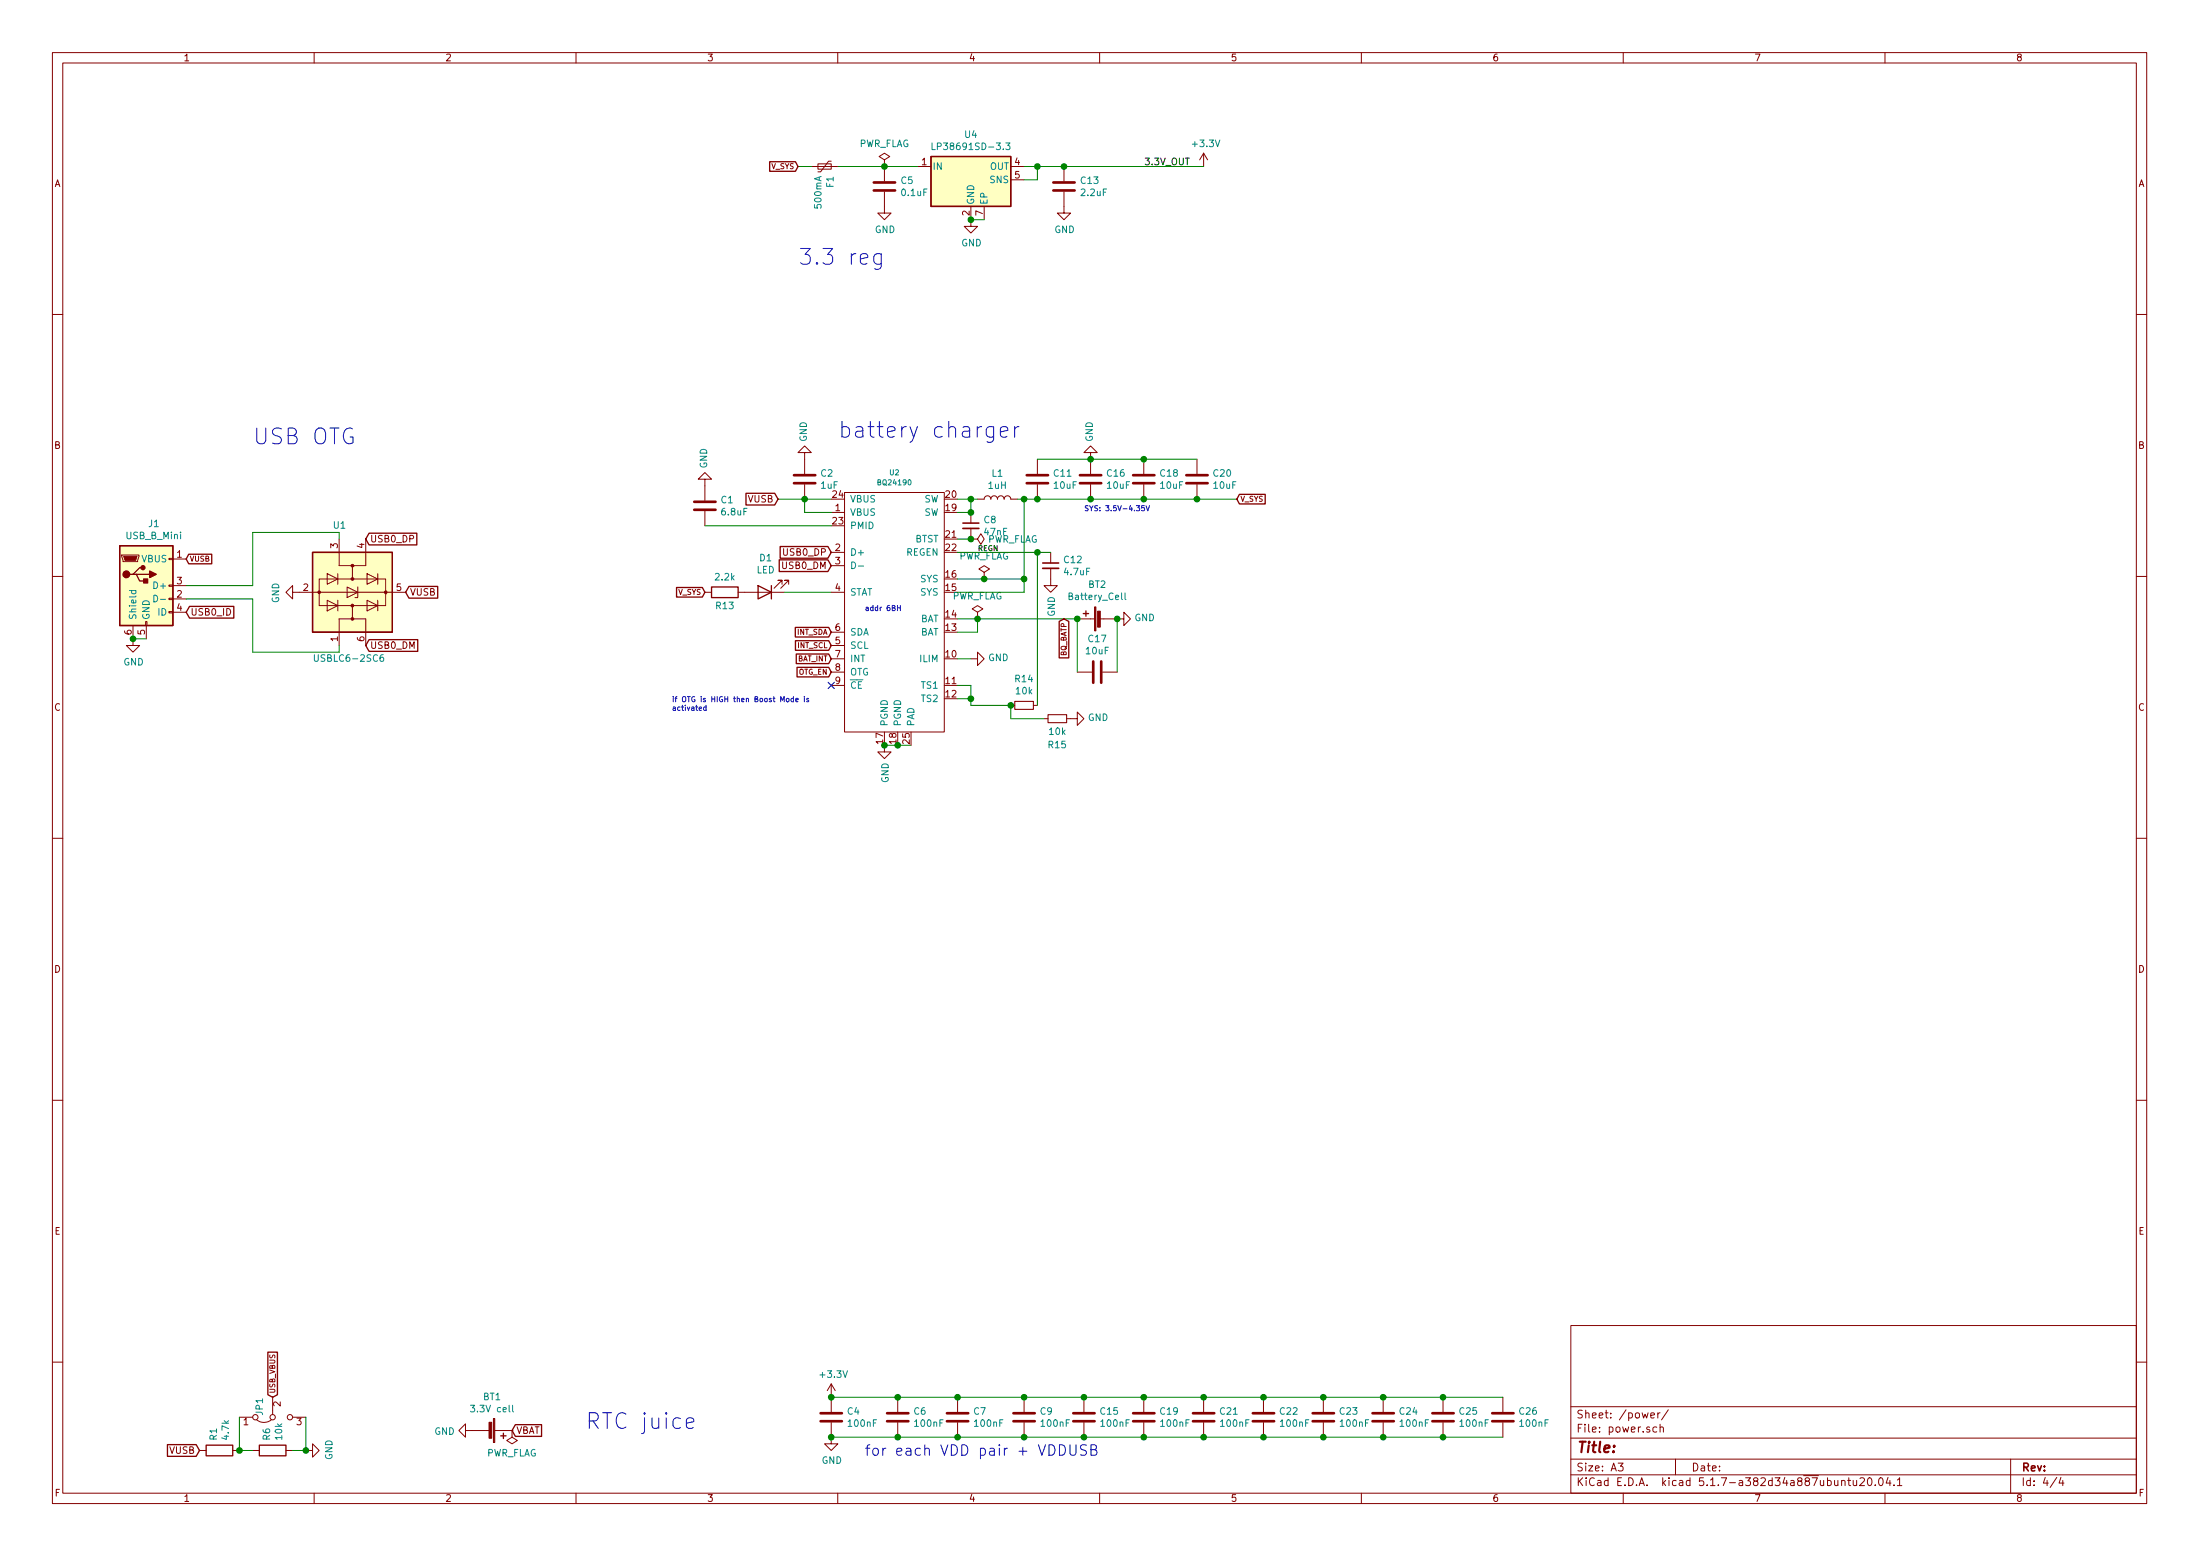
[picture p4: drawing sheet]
EESchema Schematic File Version 4
EELAYER 30 0
EELAYER END
$Descr A3 16535 11693
encoding utf-8
Sheet 4 4
Title ""
Date ""
Rev ""
Comp ""
Comment1 ""
Comment2 ""
Comment3 ""
Comment4 ""
$EndDescr
$Comp
L Connector:USB_B_Mini J?
U 1 1
P 1100 4400
AR Path="/5F7C2971/60D3B0BB" Ref="J?"  Part="1" 
AR Path="/5F7C29DF/60D3B0BB" Ref="J?"  Part="1" 
AR Path="/60CFD8F5/60D3B0BB" Ref="J1"  Part="1" 
F 0 "J1" H 1157 4867 50  0000 C CNN
F 1 "USB_B_Mini" H 1157 4776 50  0000 C CNN
F 2 "Connector_USB:USB_Mini-B_Wuerth_65100516121_Horizontal" H 1250 4350 50  0001 C CNN
F 3 "~" H 1250 4350 50  0001 C CNN
	1    1100 4400
	1    0    0    -1  
$EndComp
$Comp
L Regulator_Linear:LP38691SD-3.3 U?
U 1 1
P 7300 1350
AR Path="/5F7C2971/60D3B0C1" Ref="U?"  Part="1" 
AR Path="/5F7C29DF/60D3B0C1" Ref="U?"  Part="1" 
AR Path="/60CFD8F5/60D3B0C1" Ref="U4"  Part="1" 
F 0 "U4" H 7300 1692 50  0000 C CNN
F 1 "LP38691SD-3.3" H 7300 1601 50  0000 C CNN
F 2 "Package_SON:WSON-6-1EP_3x3mm_P0.95mm" H 7300 1350 50  0001 C CNN
F 3 "https://www.nxp.com/docs/en/data-sheet/K66P144M180SF5V2.pdf" H 7300 1350 50  0001 C CNN
	1    7300 1350
	1    0    0    -1  
$EndComp
$Comp
L Device:Polyfuse_Small F?
U 1 1
P 6200 1250
AR Path="/5F7C29DF/60D3B0CD" Ref="F?"  Part="1" 
AR Path="/60CFD8F5/60D3B0CD" Ref="F1"  Part="1" 
F 0 "F1" H 6268 1296 50  0000 L CNN
F 1 "500mA" H 6268 1205 50  0000 L CNN
F 2 "Fuse:Fuse_0805_2012Metric_Pad1.15x1.40mm_HandSolder" H 6250 1050 50  0001 L CNN
F 3 "~" H 6200 1250 50  0001 C CNN
F 4 "576-0805L020YR " H 6200 1250 50  0001 C CNN "mouser"
	1    6200 1250
	0    1    1    0   
$EndComp
$Comp
L Device:C C?
U 1 1
P 6650 1400
AR Path="/5F7C29DF/60D3B0DF" Ref="C?"  Part="1" 
AR Path="/60CFD8F5/60D3B0DF" Ref="C5"  Part="1" 
F 0 "C5" H 6768 1446 50  0000 L CNN
F 1 "0.1uF" H 6768 1355 50  0000 L CNN
F 2 "Capacitor_SMD:C_0805_2012Metric_Pad1.18x1.45mm_HandSolder" H 6688 1250 50  0001 C CNN
F 3 "~" H 6650 1400 50  0001 C CNN
	1    6650 1400
	1    0    0    -1  
$EndComp
$Comp
L Device:C C?
U 1 1
P 8000 1400
AR Path="/5F7C29DF/60D3B0E5" Ref="C?"  Part="1" 
AR Path="/60CFD8F5/60D3B0E5" Ref="C13"  Part="1" 
F 0 "C13" H 8118 1446 50  0000 L CNN
F 1 "2.2uF" H 8118 1355 50  0000 L CNN
F 2 "Capacitor_SMD:C_0805_2012Metric_Pad1.18x1.45mm_HandSolder" H 8038 1250 50  0001 C CNN
F 3 "~" H 8000 1400 50  0001 C CNN
	1    8000 1400
	1    0    0    -1  
$EndComp
Wire Wire Line
	7700 1350 7800 1350
Wire Wire Line
	7800 1350 7800 1250
Connection ~ 7800 1250
Connection ~ 8000 1250
$Comp
L power:+3.3V #PWR?
U 1 1
P 9050 1250
AR Path="/5F7C29DF/60D3B0FC" Ref="#PWR?"  Part="1" 
AR Path="/60CFD8F5/60D3B0FC" Ref="#PWR042"  Part="1" 
F 0 "#PWR042" H 9050 1100 50  0001 C CNN
F 1 "+3.3V" H 9065 1423 50  0000 C CNN
F 2 "" H 9050 1250 50  0001 C CNN
F 3 "" H 9050 1250 50  0001 C CNN
	1    9050 1250
	1    0    0    -1  
$EndComp
Text Label 8950 1250 2    50   ~ 0
3.3V_OUT
$Comp
L power:GND #PWR?
U 1 1
P 6650 1550
AR Path="/5F7C29DF/60D3B103" Ref="#PWR?"  Part="1" 
AR Path="/60CFD8F5/60D3B103" Ref="#PWR031"  Part="1" 
F 0 "#PWR031" H 6650 1300 50  0001 C CNN
F 1 "GND" H 6655 1377 50  0000 C CNN
F 2 "" H 6650 1550 50  0001 C CNN
F 3 "" H 6650 1550 50  0001 C CNN
	1    6650 1550
	1    0    0    -1  
$EndComp
$Comp
L power:GND #PWR?
U 1 1
P 7300 1650
AR Path="/5F7C29DF/60D3B109" Ref="#PWR?"  Part="1" 
AR Path="/60CFD8F5/60D3B109" Ref="#PWR035"  Part="1" 
F 0 "#PWR035" H 7300 1400 50  0001 C CNN
F 1 "GND" H 7305 1477 50  0000 C CNN
F 2 "" H 7300 1650 50  0001 C CNN
F 3 "" H 7300 1650 50  0001 C CNN
	1    7300 1650
	1    0    0    -1  
$EndComp
$Comp
L power:GND #PWR?
U 1 1
P 8000 1550
AR Path="/5F7C29DF/60D3B10F" Ref="#PWR?"  Part="1" 
AR Path="/60CFD8F5/60D3B10F" Ref="#PWR038"  Part="1" 
F 0 "#PWR038" H 8000 1300 50  0001 C CNN
F 1 "GND" H 8005 1377 50  0000 C CNN
F 2 "" H 8000 1550 50  0001 C CNN
F 3 "" H 8000 1550 50  0001 C CNN
	1    8000 1550
	1    0    0    -1  
$EndComp
Wire Wire Line
	7400 1650 7300 1650
Connection ~ 7300 1650
Text GLabel 2750 4050 2    50   Input ~ 0
USB0_DP
Text GLabel 2750 4850 2    50   Input ~ 0
USB0_DM
$Comp
L power:GND #PWR?
U 1 1
P 1000 4800
AR Path="/5F7C29DF/60D3B11B" Ref="#PWR?"  Part="1" 
AR Path="/60CFD8F5/60D3B11B" Ref="#PWR01"  Part="1" 
F 0 "#PWR01" H 1000 4550 50  0001 C CNN
F 1 "GND" H 1005 4627 50  0000 C CNN
F 2 "" H 1000 4800 50  0001 C CNN
F 3 "" H 1000 4800 50  0001 C CNN
	1    1000 4800
	1    0    0    -1  
$EndComp
Wire Wire Line
	1000 4800 1100 4800
Connection ~ 1000 4800
Text GLabel 5850 3750 0    50   Input ~ 0
VUSB
Wire Wire Line
	6100 1250 6000 1250
$Comp
L Device:Battery_Cell BT?
U 1 1
P 3650 10750
AR Path="/5F7C29DF/60D3B1A2" Ref="BT?"  Part="1" 
AR Path="/60CFD8F5/60D3B1A2" Ref="BT1"  Part="1" 
F 0 "BT1" V 3395 10800 50  0000 C CNN
F 1 "3.3V cell" V 3486 10800 50  0000 C CNN
F 2 "Battery:BatteryHolder_Keystone_1060_1x2032" V 3650 10810 50  0001 C CNN
F 3 "~" V 3650 10810 50  0001 C CNN
F 4 "534-1060TR" H 3650 10750 50  0001 C CNN "mouser"
	1    3650 10750
	0    1    1    0   
$EndComp
Text GLabel 3850 10750 2    50   Input ~ 0
VBAT
$Comp
L power:GND #PWR?
U 1 1
P 3550 10750
AR Path="/5F7C29DF/60D3B1A9" Ref="#PWR?"  Part="1" 
AR Path="/60CFD8F5/60D3B1A9" Ref="#PWR017"  Part="1" 
F 0 "#PWR017" H 3550 10500 50  0001 C CNN
F 1 "GND" V 3555 10622 50  0000 R CNN
F 2 "" H 3550 10750 50  0001 C CNN
F 3 "" H 3550 10750 50  0001 C CNN
	1    3550 10750
	0    1    1    0   
$EndComp
$Comp
L Device:C C?
U 1 1
P 7200 10650
AR Path="/5F7C29DF/60D3B1F5" Ref="C?"  Part="1" 
AR Path="/60CFD8F5/60D3B1F5" Ref="C7"  Part="1" 
F 0 "C7" H 7315 10696 50  0000 L CNN
F 1 "100nF" H 7315 10605 50  0000 L CNN
F 2 "Capacitor_SMD:C_0805_2012Metric_Pad1.18x1.45mm_HandSolder" H 7238 10500 50  0001 C CNN
F 3 "~" H 7200 10650 50  0001 C CNN
	1    7200 10650
	1    0    0    -1  
$EndComp
$Comp
L Device:C C?
U 1 1
P 7700 10650
AR Path="/5F7C29DF/60D3B1FB" Ref="C?"  Part="1" 
AR Path="/60CFD8F5/60D3B1FB" Ref="C9"  Part="1" 
F 0 "C9" H 7815 10696 50  0000 L CNN
F 1 "100nF" H 7815 10605 50  0000 L CNN
F 2 "Capacitor_SMD:C_0805_2012Metric_Pad1.18x1.45mm_HandSolder" H 7738 10500 50  0001 C CNN
F 3 "~" H 7700 10650 50  0001 C CNN
	1    7700 10650
	1    0    0    -1  
$EndComp
$Comp
L Device:C C?
U 1 1
P 8150 10650
AR Path="/5F7C29DF/60D3B201" Ref="C?"  Part="1" 
AR Path="/60CFD8F5/60D3B201" Ref="C15"  Part="1" 
F 0 "C15" H 8265 10696 50  0000 L CNN
F 1 "100nF" H 8265 10605 50  0000 L CNN
F 2 "Capacitor_SMD:C_0805_2012Metric_Pad1.18x1.45mm_HandSolder" H 8188 10500 50  0001 C CNN
F 3 "~" H 8150 10650 50  0001 C CNN
	1    8150 10650
	1    0    0    -1  
$EndComp
$Comp
L Device:C C?
U 1 1
P 8600 10650
AR Path="/5F7C29DF/60D3B207" Ref="C?"  Part="1" 
AR Path="/60CFD8F5/60D3B207" Ref="C19"  Part="1" 
F 0 "C19" H 8715 10696 50  0000 L CNN
F 1 "100nF" H 8715 10605 50  0000 L CNN
F 2 "Capacitor_SMD:C_0805_2012Metric_Pad1.18x1.45mm_HandSolder" H 8638 10500 50  0001 C CNN
F 3 "~" H 8600 10650 50  0001 C CNN
	1    8600 10650
	1    0    0    -1  
$EndComp
$Comp
L Device:C C?
U 1 1
P 9050 10650
AR Path="/5F7C29DF/60D3B20D" Ref="C?"  Part="1" 
AR Path="/60CFD8F5/60D3B20D" Ref="C21"  Part="1" 
F 0 "C21" H 9165 10696 50  0000 L CNN
F 1 "100nF" H 9165 10605 50  0000 L CNN
F 2 "Capacitor_SMD:C_0805_2012Metric_Pad1.18x1.45mm_HandSolder" H 9088 10500 50  0001 C CNN
F 3 "~" H 9050 10650 50  0001 C CNN
	1    9050 10650
	1    0    0    -1  
$EndComp
$Comp
L Device:C C?
U 1 1
P 9500 10650
AR Path="/5F7C29DF/60D3B213" Ref="C?"  Part="1" 
AR Path="/60CFD8F5/60D3B213" Ref="C22"  Part="1" 
F 0 "C22" H 9615 10696 50  0000 L CNN
F 1 "100nF" H 9615 10605 50  0000 L CNN
F 2 "Capacitor_SMD:C_0805_2012Metric_Pad1.18x1.45mm_HandSolder" H 9538 10500 50  0001 C CNN
F 3 "~" H 9500 10650 50  0001 C CNN
	1    9500 10650
	1    0    0    -1  
$EndComp
$Comp
L Device:C C?
U 1 1
P 9950 10650
AR Path="/5F7C29DF/60D3B219" Ref="C?"  Part="1" 
AR Path="/60CFD8F5/60D3B219" Ref="C23"  Part="1" 
F 0 "C23" H 10065 10696 50  0000 L CNN
F 1 "100nF" H 10065 10605 50  0000 L CNN
F 2 "Capacitor_SMD:C_0805_2012Metric_Pad1.18x1.45mm_HandSolder" H 9988 10500 50  0001 C CNN
F 3 "~" H 9950 10650 50  0001 C CNN
	1    9950 10650
	1    0    0    -1  
$EndComp
$Comp
L Device:C C?
U 1 1
P 10400 10650
AR Path="/5F7C29DF/60D3B21F" Ref="C?"  Part="1" 
AR Path="/60CFD8F5/60D3B21F" Ref="C24"  Part="1" 
F 0 "C24" H 10515 10696 50  0000 L CNN
F 1 "100nF" H 10515 10605 50  0000 L CNN
F 2 "Capacitor_SMD:C_0805_2012Metric_Pad1.18x1.45mm_HandSolder" H 10438 10500 50  0001 C CNN
F 3 "~" H 10400 10650 50  0001 C CNN
	1    10400 10650
	1    0    0    -1  
$EndComp
$Comp
L Device:C C?
U 1 1
P 10850 10650
AR Path="/5F7C29DF/60D3B225" Ref="C?"  Part="1" 
AR Path="/60CFD8F5/60D3B225" Ref="C25"  Part="1" 
F 0 "C25" H 10965 10696 50  0000 L CNN
F 1 "100nF" H 10965 10605 50  0000 L CNN
F 2 "Capacitor_SMD:C_0805_2012Metric_Pad1.18x1.45mm_HandSolder" H 10888 10500 50  0001 C CNN
F 3 "~" H 10850 10650 50  0001 C CNN
	1    10850 10650
	1    0    0    -1  
$EndComp
$Comp
L Device:C C?
U 1 1
P 6250 10650
AR Path="/5F7C29DF/60D3B22B" Ref="C?"  Part="1" 
AR Path="/60CFD8F5/60D3B22B" Ref="C4"  Part="1" 
F 0 "C4" H 6365 10696 50  0000 L CNN
F 1 "100nF" H 6365 10605 50  0000 L CNN
F 2 "Capacitor_SMD:C_0805_2012Metric_Pad1.18x1.45mm_HandSolder" H 6288 10500 50  0001 C CNN
F 3 "~" H 6250 10650 50  0001 C CNN
	1    6250 10650
	1    0    0    -1  
$EndComp
$Comp
L Device:C C?
U 1 1
P 6750 10650
AR Path="/5F7C29DF/60D3B231" Ref="C?"  Part="1" 
AR Path="/60CFD8F5/60D3B231" Ref="C6"  Part="1" 
F 0 "C6" H 6865 10696 50  0000 L CNN
F 1 "100nF" H 6865 10605 50  0000 L CNN
F 2 "Capacitor_SMD:C_0805_2012Metric_Pad1.18x1.45mm_HandSolder" H 6788 10500 50  0001 C CNN
F 3 "~" H 6750 10650 50  0001 C CNN
	1    6750 10650
	1    0    0    -1  
$EndComp
$Comp
L power:GND #PWR?
U 1 1
P 6250 10800
AR Path="/5F7C29DF/60D3B237" Ref="#PWR?"  Part="1" 
AR Path="/60CFD8F5/60D3B237" Ref="#PWR030"  Part="1" 
F 0 "#PWR030" H 6250 10550 50  0001 C CNN
F 1 "GND" H 6255 10627 50  0000 C CNN
F 2 "" H 6250 10800 50  0001 C CNN
F 3 "" H 6250 10800 50  0001 C CNN
	1    6250 10800
	1    0    0    -1  
$EndComp
$Comp
L power:+3.3V #PWR?
U 1 1
P 6250 10500
AR Path="/5F7C29DF/60D3B23D" Ref="#PWR?"  Part="1" 
AR Path="/60CFD8F5/60D3B23D" Ref="#PWR029"  Part="1" 
F 0 "#PWR029" H 6250 10350 50  0001 C CNN
F 1 "+3.3V" H 6265 10673 50  0000 C CNN
F 2 "" H 6250 10500 50  0001 C CNN
F 3 "" H 6250 10500 50  0001 C CNN
	1    6250 10500
	1    0    0    -1  
$EndComp
Wire Wire Line
	6250 10500 6750 10500
Connection ~ 6250 10500
Connection ~ 6750 10500
Wire Wire Line
	6750 10500 7200 10500
Connection ~ 7200 10500
Wire Wire Line
	7200 10500 7700 10500
Connection ~ 7700 10500
Wire Wire Line
	7700 10500 8150 10500
Connection ~ 8150 10500
Wire Wire Line
	8150 10500 8600 10500
Connection ~ 8600 10500
Wire Wire Line
	8600 10500 9050 10500
Connection ~ 9050 10500
Wire Wire Line
	9050 10500 9500 10500
Connection ~ 9500 10500
Wire Wire Line
	9500 10500 9950 10500
Connection ~ 9950 10500
Wire Wire Line
	9950 10500 10400 10500
Connection ~ 10400 10500
Wire Wire Line
	10400 10500 10850 10500
Wire Wire Line
	10850 10800 10400 10800
Connection ~ 6250 10800
Connection ~ 6750 10800
Wire Wire Line
	6750 10800 6250 10800
Connection ~ 7200 10800
Wire Wire Line
	7200 10800 6750 10800
Connection ~ 7700 10800
Wire Wire Line
	7700 10800 7200 10800
Connection ~ 8150 10800
Wire Wire Line
	8150 10800 7700 10800
Connection ~ 8600 10800
Wire Wire Line
	8600 10800 8150 10800
Connection ~ 9050 10800
Wire Wire Line
	9050 10800 8600 10800
Connection ~ 9500 10800
Wire Wire Line
	9500 10800 9050 10800
Connection ~ 9950 10800
Wire Wire Line
	9950 10800 9500 10800
Connection ~ 10400 10800
Wire Wire Line
	10400 10800 9950 10800
Text Notes 6500 10950 0    79   ~ 0
for each VDD pair + VDDUSB
$Comp
L Power_Protection:USBLC6-2SC6 U?
U 1 1
P 2650 4450
AR Path="/5F7C29DF/60D3B2BA" Ref="U?"  Part="1" 
AR Path="/60CFD8F5/60D3B2BA" Ref="U1"  Part="1" 
F 0 "U1" V 3150 4300 50  0000 L CNN
F 1 "USBLC6-2SC6" V 2150 4150 50  0000 L CNN
F 2 "Package_TO_SOT_SMD:SOT-23-6_Handsoldering" H 2650 3950 50  0001 C CNN
F 3 "https://www.st.com/resource/en/datasheet/usblc6-2.pdf" H 2850 4800 50  0001 C CNN
F 4 "C7519" H 2650 4450 50  0001 C CNN "lcsc"
	1    2650 4450
	0    1    -1   0   
$EndComp
$Comp
L power:GND #PWR?
U 1 1
P 2250 4450
AR Path="/5F7C29DF/60D3B2C0" Ref="#PWR?"  Part="1" 
AR Path="/60CFD8F5/60D3B2C0" Ref="#PWR015"  Part="1" 
F 0 "#PWR015" H 2250 4200 50  0001 C CNN
F 1 "GND" H 2255 4277 50  0000 C CNN
F 2 "" H 2250 4450 50  0001 C CNN
F 3 "" H 2250 4450 50  0001 C CNN
	1    2250 4450
	0    1    1    0   
$EndComp
Wire Wire Line
	2550 4050 2550 4000
Wire Wire Line
	2550 4000 1900 4000
Wire Wire Line
	1900 4000 1900 4400
Wire Wire Line
	1900 4400 1400 4400
Wire Wire Line
	2550 4850 2550 4900
Wire Wire Line
	2550 4900 1900 4900
Wire Wire Line
	1900 4900 1900 4500
Wire Wire Line
	1900 4500 1400 4500
Text GLabel 3050 4450 2    50   Input ~ 0
VUSB
$Comp
L Device:C C?
U 1 1
P 11300 10650
AR Path="/5F7C29DF/60D3B2D0" Ref="C?"  Part="1" 
AR Path="/60CFD8F5/60D3B2D0" Ref="C26"  Part="1" 
F 0 "C26" H 11415 10696 50  0000 L CNN
F 1 "100nF" H 11415 10605 50  0000 L CNN
F 2 "Capacitor_SMD:C_0805_2012Metric_Pad1.18x1.45mm_HandSolder" H 11338 10500 50  0001 C CNN
F 3 "~" H 11300 10650 50  0001 C CNN
	1    11300 10650
	1    0    0    -1  
$EndComp
Wire Wire Line
	11300 10800 10850 10800
Connection ~ 10850 10800
Wire Wire Line
	10850 10500 11300 10500
Connection ~ 10850 10500
Text GLabel 1400 4600 2    50   Input ~ 0
USB0_ID
Text GLabel 6250 4750 0    39   Input ~ 0
INT_SDA
Text GLabel 6250 4850 0    39   Input ~ 0
INT_SCL
Text GLabel 6250 4950 0    39   Input ~ 0
BAT_INT
Text GLabel 2050 10500 1    39   Input ~ 0
USB_VBUS
$Comp
L Device:R R?
U 1 1
P 1650 10900
AR Path="/5F7C29DF/60D3B4AF" Ref="R?"  Part="1" 
AR Path="/60CFD8F5/60D3B4AF" Ref="R1"  Part="1" 
F 0 "R1" H 1720 10946 50  0000 L CNN
F 1 "4.7k" H 1720 10855 50  0000 L CNN
F 2 "Resistor_SMD:R_0805_2012Metric_Pad1.20x1.40mm_HandSolder" V 1580 10900 50  0001 C CNN
F 3 "~" H 1650 10900 50  0001 C CNN
	1    1650 10900
	0    -1   -1   0   
$EndComp
$Comp
L Device:R R?
U 1 1
P 2050 10900
AR Path="/5F7C29DF/60D3B4B5" Ref="R?"  Part="1" 
AR Path="/60CFD8F5/60D3B4B5" Ref="R6"  Part="1" 
F 0 "R6" H 2120 10946 50  0000 L CNN
F 1 "10k" H 2120 10855 50  0000 L CNN
F 2 "Resistor_SMD:R_0805_2012Metric_Pad1.20x1.40mm_HandSolder" V 1980 10900 50  0001 C CNN
F 3 "~" H 2050 10900 50  0001 C CNN
	1    2050 10900
	0    -1   -1   0   
$EndComp
Wire Wire Line
	1800 10900 1800 10650
$Comp
L power:GND #PWR?
U 1 1
P 2300 10900
AR Path="/5F7C29DF/60D3B4C2" Ref="#PWR?"  Part="1" 
AR Path="/60CFD8F5/60D3B4C2" Ref="#PWR011"  Part="1" 
F 0 "#PWR011" H 2300 10650 50  0001 C CNN
F 1 "GND" H 2305 10727 50  0000 C CNN
F 2 "" H 2300 10900 50  0001 C CNN
F 3 "" H 2300 10900 50  0001 C CNN
	1    2300 10900
	0    -1   -1   0   
$EndComp
$Comp
L Jumper:Jumper_3_Bridged12 JP?
U 1 1
P 2050 10650
AR Path="/5F7C29DF/60D3B4C9" Ref="JP?"  Part="1" 
AR Path="/60CFD8F5/60D3B4C9" Ref="JP1"  Part="1" 
F 0 "JP1" V 1950 10500 50  0000 L CNN
F 1 "Jumper_3_Bridged12" V 2005 10717 50  0001 L CNN
F 2 "Jumper:SolderJumper-3_P1.3mm_Bridged2Bar12_Pad1.0x1.5mm_NumberLabels" H 2050 10650 50  0001 C CNN
F 3 "~" H 2050 10650 50  0001 C CNN
	1    2050 10650
	1    0    0    1   
$EndComp
Wire Wire Line
	2300 10650 2300 10900
$Comp
L d_ti:BQ24190 U?
U 1 1
P 6750 3650
AR Path="/5F7C29DF/60D3B4D3" Ref="U?"  Part="1" 
AR Path="/60CFD8F5/60D3B4D3" Ref="U2"  Part="1" 
F 0 "U2" H 6725 3751 39  0000 C CNN
F 1 "BQ24190" H 6725 3676 39  0000 C CNN
F 2 "Package_DFN_QFN:VQFN-24-1EP_4x4mm_P0.5mm_EP2.45x2.45mm_ThermalVias" H 5700 3950 39  0001 C CNN
F 3 "" H 5700 3950 39  0001 C CNN
	1    6750 3650
	1    0    0    -1  
$EndComp
$Comp
L Device:C C?
U 1 1
P 6050 3600
AR Path="/5F7C29DF/60D3B4D9" Ref="C?"  Part="1" 
AR Path="/60CFD8F5/60D3B4D9" Ref="C2"  Part="1" 
F 0 "C2" H 6165 3646 50  0000 L CNN
F 1 "1uF" H 6165 3555 50  0000 L CNN
F 2 "Capacitor_SMD:C_0805_2012Metric_Pad1.18x1.45mm_HandSolder" H 6088 3450 50  0001 C CNN
F 3 "~" H 6050 3600 50  0001 C CNN
	1    6050 3600
	1    0    0    -1  
$EndComp
Connection ~ 6050 3750
$Comp
L power:GND #PWR?
U 1 1
P 6050 3450
AR Path="/5F7C29DF/60D3B4E1" Ref="#PWR?"  Part="1" 
AR Path="/60CFD8F5/60D3B4E1" Ref="#PWR028"  Part="1" 
F 0 "#PWR028" H 6050 3200 50  0001 C CNN
F 1 "GND" V 6055 3322 50  0000 R CNN
F 2 "" H 6050 3450 50  0001 C CNN
F 3 "" H 6050 3450 50  0001 C CNN
	1    6050 3450
	-1   0    0    1   
$EndComp
$Comp
L Device:C C?
U 1 1
P 7800 3600
AR Path="/5F7C29DF/60D3B4E7" Ref="C?"  Part="1" 
AR Path="/60CFD8F5/60D3B4E7" Ref="C11"  Part="1" 
F 0 "C11" H 7915 3646 50  0000 L CNN
F 1 "10uF" H 7915 3555 50  0000 L CNN
F 2 "Capacitor_SMD:C_0805_2012Metric_Pad1.18x1.45mm_HandSolder" H 7838 3450 50  0001 C CNN
F 3 "~" H 7800 3600 50  0001 C CNN
	1    7800 3600
	1    0    0    -1  
$EndComp
$Comp
L Device:L L?
U 1 1
P 7500 3750
AR Path="/5F7C29DF/60D3B4ED" Ref="L?"  Part="1" 
AR Path="/60CFD8F5/60D3B4ED" Ref="L1"  Part="1" 
F 0 "L1" V 7690 3750 50  0000 C CNN
F 1 "1uH" V 7599 3750 50  0000 C CNN
F 2 "Inductor_SMD:L_0805_2012Metric_Pad1.05x1.20mm_HandSolder" H 7500 3750 50  0001 C CNN
F 3 "~" H 7500 3750 50  0001 C CNN
F 4 "704-MCQ1V2012-1R0-R" V 7500 3750 50  0001 C CNN "mouser"
	1    7500 3750
	0    -1   -1   0   
$EndComp
$Comp
L Device:C C?
U 1 1
P 8200 3600
AR Path="/5F7C29DF/60D3B4F3" Ref="C?"  Part="1" 
AR Path="/60CFD8F5/60D3B4F3" Ref="C16"  Part="1" 
F 0 "C16" H 8315 3646 50  0000 L CNN
F 1 "10uF" H 8315 3555 50  0000 L CNN
F 2 "Capacitor_SMD:C_0805_2012Metric_Pad1.18x1.45mm_HandSolder" H 8238 3450 50  0001 C CNN
F 3 "~" H 8200 3600 50  0001 C CNN
	1    8200 3600
	1    0    0    -1  
$EndComp
$Comp
L Device:C C?
U 1 1
P 8600 3600
AR Path="/5F7C29DF/60D3B4F9" Ref="C?"  Part="1" 
AR Path="/60CFD8F5/60D3B4F9" Ref="C18"  Part="1" 
F 0 "C18" H 8715 3646 50  0000 L CNN
F 1 "10uF" H 8715 3555 50  0000 L CNN
F 2 "Capacitor_SMD:C_0805_2012Metric_Pad1.18x1.45mm_HandSolder" H 8638 3450 50  0001 C CNN
F 3 "~" H 8600 3600 50  0001 C CNN
	1    8600 3600
	1    0    0    -1  
$EndComp
$Comp
L Device:C C?
U 1 1
P 9000 3600
AR Path="/5F7C29DF/60D3B4FF" Ref="C?"  Part="1" 
AR Path="/60CFD8F5/60D3B4FF" Ref="C20"  Part="1" 
F 0 "C20" H 9115 3646 50  0000 L CNN
F 1 "10uF" H 9115 3555 50  0000 L CNN
F 2 "Capacitor_SMD:C_0805_2012Metric_Pad1.18x1.45mm_HandSolder" H 9038 3450 50  0001 C CNN
F 3 "~" H 9000 3600 50  0001 C CNN
	1    9000 3600
	1    0    0    -1  
$EndComp
Text GLabel 9300 3750 2    39   Input ~ 0
V_SYS
Wire Wire Line
	9300 3750 9000 3750
Connection ~ 7800 3750
Wire Wire Line
	7800 3750 7700 3750
Connection ~ 8200 3750
Wire Wire Line
	8200 3750 7800 3750
Connection ~ 8600 3750
Wire Wire Line
	8600 3750 8200 3750
Connection ~ 9000 3750
Wire Wire Line
	9000 3750 8600 3750
Wire Wire Line
	9000 3450 8600 3450
Connection ~ 8200 3450
Wire Wire Line
	8200 3450 7800 3450
Connection ~ 8600 3450
Wire Wire Line
	8600 3450 8200 3450
$Comp
L power:GND #PWR?
U 1 1
P 8200 3450
AR Path="/5F7C29DF/60D3B515" Ref="#PWR?"  Part="1" 
AR Path="/60CFD8F5/60D3B515" Ref="#PWR040"  Part="1" 
F 0 "#PWR040" H 8200 3200 50  0001 C CNN
F 1 "GND" V 8205 3322 50  0000 R CNN
F 2 "" H 8200 3450 50  0001 C CNN
F 3 "" H 8200 3450 50  0001 C CNN
	1    8200 3450
	-1   0    0    1   
$EndComp
Text Notes 8150 3850 0    39   ~ 0
SYS: 3.5V-4.35V
Text GLabel 6000 1250 0    39   Input ~ 0
V_SYS
Wire Wire Line
	7200 4050 7300 4050
$Comp
L Device:C_Small C?
U 1 1
P 7900 4250
AR Path="/5F7C29DF/60D3B527" Ref="C?"  Part="1" 
AR Path="/60CFD8F5/60D3B527" Ref="C12"  Part="1" 
F 0 "C12" H 7992 4296 50  0000 L CNN
F 1 "4.7uF" H 7992 4205 50  0000 L CNN
F 2 "Capacitor_SMD:C_0805_2012Metric_Pad1.18x1.45mm_HandSolder" H 7900 4250 50  0001 C CNN
F 3 "~" H 7900 4250 50  0001 C CNN
	1    7900 4250
	1    0    0    -1  
$EndComp
Wire Wire Line
	7200 4150 7800 4150
$Comp
L power:GND #PWR?
U 1 1
P 7900 4350
AR Path="/5F7C29DF/60D3B52E" Ref="#PWR?"  Part="1" 
AR Path="/60CFD8F5/60D3B52E" Ref="#PWR037"  Part="1" 
F 0 "#PWR037" H 7900 4100 50  0001 C CNN
F 1 "GND" V 7905 4222 50  0000 R CNN
F 2 "" H 7900 4350 50  0001 C CNN
F 3 "" H 7900 4350 50  0001 C CNN
	1    7900 4350
	1    0    0    -1  
$EndComp
$Comp
L power:GND #PWR?
U 1 1
P 6650 5600
AR Path="/5F7C29DF/60D3B534" Ref="#PWR?"  Part="1" 
AR Path="/60CFD8F5/60D3B534" Ref="#PWR032"  Part="1" 
F 0 "#PWR032" H 6650 5350 50  0001 C CNN
F 1 "GND" V 6655 5472 50  0000 R CNN
F 2 "" H 6650 5600 50  0001 C CNN
F 3 "" H 6650 5600 50  0001 C CNN
	1    6650 5600
	1    0    0    -1  
$EndComp
Wire Wire Line
	7200 4350 7400 4350
Wire Wire Line
	7700 4350 7700 3750
Connection ~ 7700 3750
Wire Wire Line
	7700 3750 7650 3750
Wire Wire Line
	7200 4450 7700 4450
Wire Wire Line
	7700 4450 7700 4350
Connection ~ 7700 4350
$Comp
L Device:Battery_Cell BT?
U 1 1
P 8300 4650
AR Path="/5F7C29DF/60D3B545" Ref="BT?"  Part="1" 
AR Path="/60CFD8F5/60D3B545" Ref="BT2"  Part="1" 
F 0 "BT2" V 8555 4700 50  0000 C CNN
F 1 "Battery_Cell" V 8464 4700 50  0000 C CNN
F 2 "Connector_JST:JST_PH_B2B-PH-K_1x02_P2.00mm_Vertical" V 8300 4710 50  0001 C CNN
F 3 "~" V 8300 4710 50  0001 C CNN
	1    8300 4650
	0    -1   -1   0   
$EndComp
Wire Wire Line
	8100 4650 7350 4650
$Comp
L Device:C C?
U 1 1
P 8250 5050
AR Path="/5F7C29DF/60D3B54C" Ref="C?"  Part="1" 
AR Path="/60CFD8F5/60D3B54C" Ref="C17"  Part="1" 
F 0 "C17" V 7998 5050 50  0000 C CNN
F 1 "10uF" V 8089 5050 50  0000 C CNN
F 2 "Capacitor_SMD:C_0805_2012Metric_Pad1.18x1.45mm_HandSolder" H 8288 4900 50  0001 C CNN
F 3 "~" H 8250 5050 50  0001 C CNN
	1    8250 5050
	0    1    1    0   
$EndComp
Wire Wire Line
	8100 5050 8100 4650
Connection ~ 8100 4650
Wire Wire Line
	8400 5050 8400 4650
$Comp
L power:GND #PWR?
U 1 1
P 8400 4650
AR Path="/5F7C29DF/60D3B555" Ref="#PWR?"  Part="1" 
AR Path="/60CFD8F5/60D3B555" Ref="#PWR041"  Part="1" 
F 0 "#PWR041" H 8400 4400 50  0001 C CNN
F 1 "GND" V 8405 4522 50  0000 R CNN
F 2 "" H 8400 4650 50  0001 C CNN
F 3 "" H 8400 4650 50  0001 C CNN
	1    8400 4650
	0    -1   -1   0   
$EndComp
Connection ~ 8400 4650
Wire Wire Line
	7200 4950 7300 4950
$Comp
L power:GND #PWR?
U 1 1
P 7300 4950
AR Path="/5F7C29DF/60D3B55D" Ref="#PWR?"  Part="1" 
AR Path="/60CFD8F5/60D3B55D" Ref="#PWR036"  Part="1" 
F 0 "#PWR036" H 7300 4700 50  0001 C CNN
F 1 "GND" V 7305 4822 50  0000 R CNN
F 2 "" H 7300 4950 50  0001 C CNN
F 3 "" H 7300 4950 50  0001 C CNN
	1    7300 4950
	0    -1   -1   0   
$EndComp
Text GLabel 6250 4150 0    50   Input ~ 0
USB0_DP
Text GLabel 6250 4250 0    50   Input ~ 0
USB0_DM
Wire Wire Line
	6050 3750 6250 3750
Wire Wire Line
	6050 3850 6050 3750
$Comp
L Device:C C?
U 1 1
P 5300 3800
AR Path="/5F7C29DF/60D3B568" Ref="C?"  Part="1" 
AR Path="/60CFD8F5/60D3B568" Ref="C1"  Part="1" 
F 0 "C1" H 5415 3846 50  0000 L CNN
F 1 "6.8uF" H 5415 3755 50  0000 L CNN
F 2 "Capacitor_SMD:C_0805_2012Metric_Pad1.18x1.45mm_HandSolder" H 5338 3650 50  0001 C CNN
F 3 "~" H 5300 3800 50  0001 C CNN
	1    5300 3800
	1    0    0    -1  
$EndComp
$Comp
L power:GND #PWR?
U 1 1
P 5300 3650
AR Path="/5F7C29DF/60D3B56E" Ref="#PWR?"  Part="1" 
AR Path="/60CFD8F5/60D3B56E" Ref="#PWR024"  Part="1" 
F 0 "#PWR024" H 5300 3400 50  0001 C CNN
F 1 "GND" V 5305 3522 50  0000 R CNN
F 2 "" H 5300 3650 50  0001 C CNN
F 3 "" H 5300 3650 50  0001 C CNN
	1    5300 3650
	-1   0    0    1   
$EndComp
Wire Wire Line
	5300 3950 6250 3950
$Comp
L Device:LED D?
U 1 1
P 5750 4450
AR Path="/5F7C29DF/60D3B575" Ref="D?"  Part="1" 
AR Path="/60CFD8F5/60D3B575" Ref="D1"  Part="1" 
F 0 "D1" H 5743 4195 50  0000 C CNN
F 1 "LED" H 5743 4286 50  0000 C CNN
F 2 "LED_SMD:LED_0603_1608Metric_Pad1.05x0.95mm_HandSolder" H 5750 4450 50  0001 C CNN
F 3 "~" H 5750 4450 50  0001 C CNN
F 4 "859-LTST-C190GKT" H 5750 4450 50  0001 C CNN "mouser"
	1    5750 4450
	-1   0    0    1   
$EndComp
Text GLabel 5300 4450 0    39   Input ~ 0
V_SYS
$Comp
L Device:R R?
U 1 1
P 5450 4450
AR Path="/5F7C29DF/60D3B57C" Ref="R?"  Part="1" 
AR Path="/60CFD8F5/60D3B57C" Ref="R13"  Part="1" 
F 0 "R13" V 5550 4450 50  0000 C CNN
F 1 "2.2k" V 5334 4450 50  0000 C CNN
F 2 "Resistor_SMD:R_0805_2012Metric_Pad1.20x1.40mm_HandSolder" V 5380 4450 50  0001 C CNN
F 3 "~" H 5450 4450 50  0001 C CNN
	1    5450 4450
	0    1    1    0   
$EndComp
Wire Wire Line
	5900 4450 6250 4450
Wire Wire Line
	7200 4750 7350 4750
Wire Wire Line
	7350 4750 7350 4650
Connection ~ 7350 4650
Wire Wire Line
	7350 4650 7200 4650
Text Label 7350 4150 0    39   ~ 0
REGN
$Comp
L Device:R_Small R?
U 1 1
P 7700 5300
AR Path="/5F7C29DF/60D3B588" Ref="R?"  Part="1" 
AR Path="/60CFD8F5/60D3B588" Ref="R14"  Part="1" 
F 0 "R14" V 7896 5300 50  0000 C CNN
F 1 "10k" V 7805 5300 50  0000 C CNN
F 2 "Resistor_SMD:R_0805_2012Metric_Pad1.20x1.40mm_HandSolder" H 7700 5300 50  0001 C CNN
F 3 "~" H 7700 5300 50  0001 C CNN
	1    7700 5300
	0    -1   -1   0   
$EndComp
$Comp
L Device:R_Small R?
U 1 1
P 7950 5400
AR Path="/5F7C29DF/60D3B58E" Ref="R?"  Part="1" 
AR Path="/60CFD8F5/60D3B58E" Ref="R15"  Part="1" 
F 0 "R15" V 7750 5400 50  0000 C CNN
F 1 "10k" V 7850 5400 50  0000 C CNN
F 2 "Resistor_SMD:R_0805_2012Metric_Pad1.20x1.40mm_HandSolder" H 7950 5400 50  0001 C CNN
F 3 "~" H 7950 5400 50  0001 C CNN
	1    7950 5400
	0    -1   -1   0   
$EndComp
Wire Wire Line
	7200 5150 7300 5150
Wire Wire Line
	7300 5150 7300 5250
Wire Wire Line
	7300 5250 7200 5250
Wire Wire Line
	7300 5250 7300 5300
Wire Wire Line
	7300 5300 7600 5300
Connection ~ 7300 5250
Wire Wire Line
	7600 5300 7600 5400
Wire Wire Line
	7600 5400 7850 5400
Connection ~ 7600 5300
$Comp
L power:GND #PWR?
U 1 1
P 8050 5400
AR Path="/5F7C29DF/60D3B59D" Ref="#PWR?"  Part="1" 
AR Path="/60CFD8F5/60D3B59D" Ref="#PWR039"  Part="1" 
F 0 "#PWR039" H 8050 5150 50  0001 C CNN
F 1 "GND" V 8055 5272 50  0000 R CNN
F 2 "" H 8050 5400 50  0001 C CNN
F 3 "" H 8050 5400 50  0001 C CNN
	1    8050 5400
	0    -1   -1   0   
$EndComp
Wire Wire Line
	7800 5300 7800 4150
Connection ~ 7800 4150
Wire Wire Line
	7800 4150 7900 4150
NoConn ~ 6250 5150
Text Notes 1900 3350 0    118  ~ 0
USB OTG
Text Notes 6000 2000 0    118  ~ 0
3.3 reg
Wire Wire Line
	6650 5600 6750 5600
Connection ~ 6650 5600
Connection ~ 6750 5600
Wire Wire Line
	6750 5600 6850 5600
Text Notes 6300 3300 0    118  ~ 0
battery charger
Text Notes 4400 10750 0    118  ~ 0
RTC juice
Text Notes 5050 5350 0    39   ~ 0
if OTG is HIGH then Boost Mode is\nactivated
Text Notes 6500 4600 0    39   ~ 0
addr 6BH
Wire Wire Line
	8000 1250 9050 1250
Text GLabel 1500 10900 0    50   Input ~ 0
VUSB
Wire Wire Line
	2200 10900 2300 10900
Connection ~ 2300 10900
Wire Wire Line
	1900 10900 1800 10900
Connection ~ 1800 10900
Text GLabel 6250 5050 0    39   Input ~ 0
OTG_EN
Text GLabel 8000 4650 3    39   Input ~ 0
BQ_BATP
Wire Wire Line
	6300 1250 6650 1250
Connection ~ 6650 1250
Wire Wire Line
	7800 1250 8000 1250
Wire Wire Line
	7800 1250 7700 1250
Wire Wire Line
	5850 3750 6050 3750
$Comp
L power:PWR_FLAG #FLG0107
U 1 1
P 3850 10750
F 0 "#FLG0107" H 3850 10825 50  0001 C CNN
F 1 "PWR_FLAG" H 3850 10923 50  0000 C CNN
F 2 "" H 3850 10750 50  0001 C CNN
F 3 "~" H 3850 10750 50  0001 C CNN
	1    3850 10750
	-1   0    0    1   
$EndComp
$Comp
L power:PWR_FLAG #FLG0108
U 1 1
P 7400 4350
F 0 "#FLG0108" H 7400 4425 50  0001 C CNN
F 1 "PWR_FLAG" H 7400 4523 50  0000 C CNN
F 2 "" H 7400 4350 50  0001 C CNN
F 3 "~" H 7400 4350 50  0001 C CNN
	1    7400 4350
	1    0    0    -1  
$EndComp
Connection ~ 7400 4350
Wire Wire Line
	7400 4350 7700 4350
$Comp
L power:PWR_FLAG #FLG0109
U 1 1
P 7350 4650
F 0 "#FLG0109" H 7350 4725 50  0001 C CNN
F 1 "PWR_FLAG" H 7350 4823 50  0000 C CNN
F 2 "" H 7350 4650 50  0001 C CNN
F 3 "~" H 7350 4650 50  0001 C CNN
	1    7350 4650
	1    0    0    -1  
$EndComp
Wire Wire Line
	6650 1250 6900 1250
$Comp
L power:PWR_FLAG #FLG0103
U 1 1
P 6650 1250
F 0 "#FLG0103" H 6650 1325 50  0001 C CNN
F 1 "PWR_FLAG" H 6650 1423 50  0000 C CNN
F 2 "" H 6650 1250 50  0001 C CNN
F 3 "~" H 6650 1250 50  0001 C CNN
	1    6650 1250
	1    0    0    -1  
$EndComp
Text GLabel 1400 4200 2    39   Input ~ 0
VUSB
Wire Wire Line
	6050 3850 6250 3850
$Comp
L Device:C_Small C?
U 1 1
P 7300 3950
AR Path="/5F7C29DF/60D3B51D" Ref="C?"  Part="1" 
AR Path="/60CFD8F5/60D3B51D" Ref="C8"  Part="1" 
F 0 "C8" H 7392 3996 50  0000 L CNN
F 1 "47nF" H 7392 3905 50  0000 L CNN
F 2 "Capacitor_SMD:C_0805_2012Metric_Pad1.18x1.45mm_HandSolder" H 7300 3950 50  0001 C CNN
F 3 "~" H 7300 3950 50  0001 C CNN
	1    7300 3950
	1    0    0    -1  
$EndComp
Wire Wire Line
	7200 3850 7300 3850
Wire Wire Line
	7200 3750 7300 3750
Wire Wire Line
	7300 3850 7300 3750
Connection ~ 7300 3850
Connection ~ 7300 3750
Wire Wire Line
	7300 3750 7350 3750
Connection ~ 7300 4050
$Comp
L power:PWR_FLAG #FLG0102
U 1 1
P 7300 4050
F 0 "#FLG0102" H 7300 4125 50  0001 C CNN
F 1 "PWR_FLAG" V 7300 4178 50  0000 L CNN
F 2 "" H 7300 4050 50  0001 C CNN
F 3 "~" H 7300 4050 50  0001 C CNN
	1    7300 4050
	0    1    1    0   
$EndComp
$EndSCHEMATC
